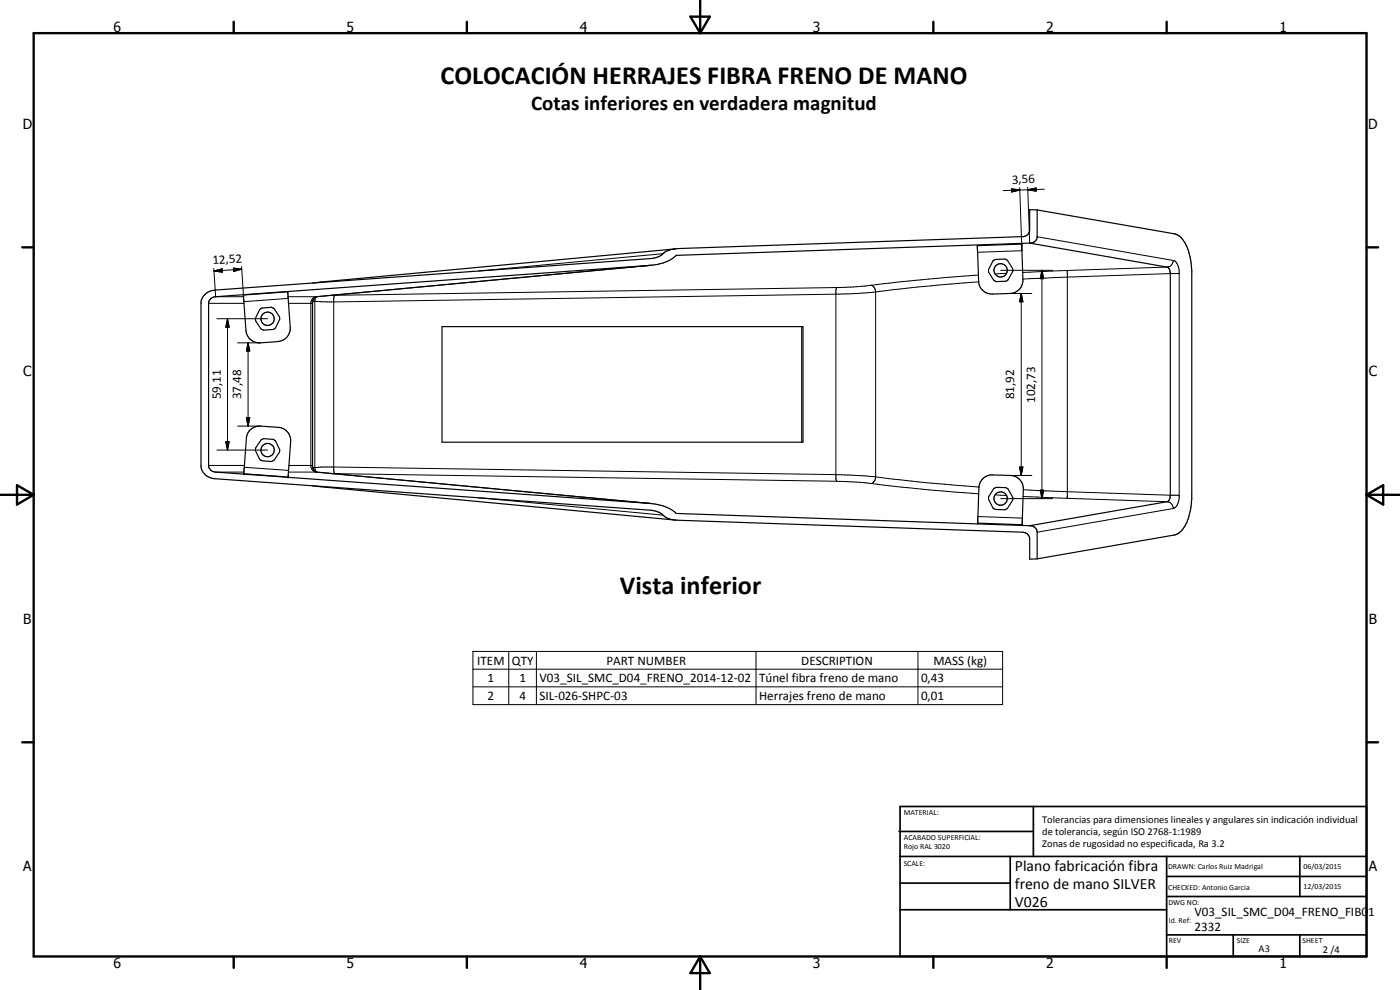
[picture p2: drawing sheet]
<svg xmlns="http://www.w3.org/2000/svg" width="420mm" height="297mm" viewBox="0 0 420 297" stroke-linecap="round" stroke-linejoin="round" font-family="sans-serif">
<g fill="none" stroke="#000" stroke-width=".35">
<path d="M195.4 79.6l-100.6 9.5-.6 .5-.4 1.2v49.1a1.7 1.7 0 0 0 1.2 1.7l100.4 9.5M202.7 74.7l-108.9 10.2M293.3 73.7l13.4-.5 .3 10.7a3.9 3.9 0 0 1-3.9 4.2l-5.3 .1a4 4 0 0 1-4.1-3.8zM298 78.3l.7-.4 2.9-.2 .7 .4 1.6 2.5v.4v.4l-1.4 2.5-.6 .5-2.9 .1-.8-.4-1.5-2.4v-.5zM309 72.9l41.3 7.2a1.76 1.76 0 0 1 .9 2v66.5a1.76 1.76 0 0 1-.9 1.9l-41.3 7.2M309 72.9l-106.1 3.7a11.5 11.5 0 0 1-7.8 3l-130.4 9.4a2.12 2.12 0 0 0-2.1 2v48.7a2.1 2.1 0 0 0 2.1 1.9l131.1 9.5a12 12 0 0 1 7.1 3l106.1 3.6M311.3 63v8a2.04 2.04 0 0 1-2.3 1.9M311.3 63l41.1 7.1a6.2 6.2 0 0 1 4.1 4.7l.8 3.1 .4 3v68.9a14.6 14.6 0 0 1-3.6 9.9l-1.7 .8-41.1 7.2M311.3 63l-2.3-.1v6.2a2.11 2.11 0 0 1-2.1 1.9l-103.7 3.6a6.9 6.9 0 0 0-5 2.2l-1.2 .5-1.9 .3-130.6 9.4a4.3 4.3 0 0 0-4.2 4v48.7a4.3 4.3 0 0 0 4.2 3.9l130.6 9.5a6.3 6.3 0 0 1 4.7 2.1l1.5 .6 1.9 .3 103.7 3.6a2.11 2.11 0 0 1 2.1 1.9v6.2l2.3-.1M77.9 92.9l.7-.5 2.9-.2 .7 .4 1.7 2.8v.4l-1.2 2.6-.7 .4-2.9 .3-.8-.4-1.6-2.8zM86.3 87.5l.8 10.7a4.1 4.1 0 0 1-3.7 4.3l-5.3 .4a4 4 0 0 1-4.3-3.8l-.7-10.6M132.7 98h108.3v34.7h-108.3z"/>
<path d="M240.6 98v34.7M75.1 128.9l1.2-.7 1.4-.4 5.8 .4a4 4 0 0 1 3.7 4.3l-.8 10.6-13.2-.9 .8-11.1 .5-1.4zM78.3 132l.8-.4 2.9 .2 .7 .5 1.2 2.6v.4l-1.7 2.8-.7 .4-2.9-.2-.7-.5-1.2-3zM93.8 145.8l108.9 10.2M294.9 143.7l.7-.6 1.4-.6 6.3 .2a4 4 0 0 1 3.8 4.1l-.4 10.6-13.3-.4 .4-10.7a3.7 3.7 0 0 1 1.1-2.6zM309 157.7a2.01 2.01 0 0 1 2.3 2v8"/>
<circle cx="80.3" cy="95.6" r="2.01"/>
<circle cx="300.3" cy="81.1" r="2"/>
<circle cx="80.3" cy="135" r="2"/>
<circle cx="300.3" cy="149.6" r="2"/>
<circle cx="300.3" cy="149.5" r="3.6"/>
</g>
<g fill="none" stroke="#000" stroke-width=".3">
<path d="M303.6 56.6l2.5 .4-2.5 .6zM306 56.3l.7 18.9-13.3 .5M306.1 57l-5 .2M308.4 56.9l2.5-.5 .1 1zM308.4 56.9l-2.3 .1M308.4 56.2l.6 16.7M313.4 56.8l-5 .1M195.1 79.6l-100.2 9.4a1.94 1.94 0 0 0-1.6 1.7v49.3a1.94 1.94 0 0 0 1.6 1.6l100.2 9.4M199 76.1l-55.4 5.2M311.3 71l40.8 7.1M352.1 78.1a2.01 2.01 0 0 1-1.8 2l-30 1.1M352.1 78.1a3.3 3.3 0 0 1 1.8 3.2v68.1l-.2 1a2.91 2.91 0 0 1-1.6 2.2"/>
<path d="M62.6 91h10.6M64.2 80.6l.5 8.4h8.4M64.2 81.3l2.5-.7v1.1zM65.1 95.6h15.2M68.3 95.6l.5 2.6h-1zM68.3 95.6v39.4M70.1 80.4l2.4 .4-2.4 .6zM72.5 80l.6 8.5M72.5 80.8l-8.3 .5M86.4 89h8.6M86.5 89.5l-13.3 1M86.6 91h7.2"/>
<path d="M93.9 90.3l.6 .1M94.5 90.4v49.9M95 89l-.5 1.4M96.3 84.6l-.3 .2M99.6 88.6h.8M100.4 88.6l-.3 1.1v51.3l.3 1.1M251.1 86.3l-150.7 2.3M251.1 86.3l-.2 1v56.1l.2 1M261.4 85.6l-5.2 .5-5.1 .2M261.4 85.6l1.1 .8 .3 1v55.9l-.3 1-.5 .5-.6 .3M293.6 82.5l-19 1.6-13.2 1.5M293.7 84.6l-18.2 1.5-14.2 1.7-9.6 .5-151.6 2.3-5.6-.2"/>
<path d="M300.3 81.1h15.6M302.1 82l-3.4 .2M303.1 88.1h6.6M306.5 88.1l.5 2.5h-1zM306.5 88.1v54.6M312.7 81.1l.5 2.5h-1zM312.7 81.1v68.5M320.3 81.2l-13.4 .5M320.3 81.2v68.3M353.9 82.1l-46.9 1.6M71.3 102.9h6.8M74.5 102.9l.5 2.4h-1.1z"/>
<path d="M74.5 102.9v24.9M62.6 139.7h10.8M65.1 135h15.2M67.8 132.5h1l-.5 2.5zM71.3 127.8h6.9M73.9 125.3h1.1l-.5 2.5zM86.7 139.7h7.1M64.7 141.6h8.5M73.3 140.2l13.3 .9M86.6 141.6h8.4M94.5 140.3l.5 1.3M94.5 140.3l-.6 .1"/>
<path d="M94.5 140.3l5.6-.2 152.5 2.4 7.1 .3 17.7 2 16.4 1.3M96 145.9l.3 .1M99.6 142.1h.8M100.4 142.1l150.7 2.3M143.6 149.4l55.4 5.2M251.1 144.4l10.3 .7M261.4 145.1l17.4 1.9 14.9 1.2M293.5 155l13.3 .4M298.7 148.5l3.4 .2M300.3 149.6h15.6M303.3 142.7h6.4M306 140.1h1l-.5 2.6z"/>
<path d="M307 149l13.3 .5M307.1 146.9l46.8 1.7M312.2 147.1h1l-.5 2.5zM320.3 149.5l30 1a2.03 2.03 0 0 1 1.8 2.1M352.1 152.6l-40.8 7.1M141.9 195.5h159v15.9h-159zM152.7 195.5v15.9M161 195.5v15.9M226.9 195.5v15.9M275.5 195.5v15.9M141.9 200.8h159M141.9 206.1h159"/>
</g>
<g fill="#000">
<circle cx="73.2" cy="142.2" r=".18"/>
<circle cx="86.4" cy="143.1" r=".18"/>
<circle cx="293.4" cy="157" r=".18"/>
</g>
<g fill="none" stroke="#000" stroke-width=".71">
<path d="M10.1 9.9h400v277.1h-400zM70.1 6.5v3.4M140.1 6.5v3.4M207.2 5h5.8l-2.9 4.9zM210.1 0v9.9M280.1 6.5v3.4M350.1 6.5v3.4M6.7 74.2h3.4M410.1 74.2h3.5M.1 148.5h10M5.1 145.6l5 2.9-5 2.9zM410.1 148.5h10"/>
<path d="M410.1 148.5l5-2.9v5.8zM6.7 222.7h3.4M410.1 222.7h3.5M70.1 287v3.4M140.1 287v3.4M210.1 287v10M210.1 287l2.9 5h-5.8zM280.1 287v3.4M350.1 287v3.4"/>
</g>
<g fill="none" stroke="#000" stroke-width=".51">
<path d="M269.8 249.5h40.3M270.1 242h140v45h-140zM270.1 257h140M303.2 257v16M310.1 242v15M350.1 257v30M390.1 257v12M270.1 265h33.1M270.1 273h80M350.1 269h60M350.1 263h60M350.1 280.5h60"/>
<path d="M370.1 280.5v6.5M390.1 280.5v6.5"/>
</g>
<path d="M303.6 56.6l2.5 .4-2.5 .6zM308.4 56.9l2.5-.5 .1 1zM64.2 81.3l2.5-.7v1.1zM68.3 95.6l.5 2.6h-1zM70.1 80.4l2.4 .4-2.4 .6zM306.5 88.1l.5 2.5h-1zM312.7 81.1l.5 2.5h-1zM74.5 102.9l.5 2.4h-1.1zM67.8 132.5h1l-.5 2.5zM73.9 125.3h1.1l-.5 2.5zM306 140.1h1l-.5 2.6zM312.2 147.1h1l-.5 2.5z" fill="#000"/>
<g font-size="7.9">
<text x="132.2" y="25.3">COLOCACIÓN HERRAJES FIBRA FRENO DE MANO</text>
<text x="186" y="178.4">Vista inferior</text>
</g>
<text font-size="6.3" x="159.4" y="33">Cotas inferiores en verdadera magnitud</text>
<g font-size="4.7">
<text x="304.6" y="261.2">Plano fabricación fibra</text>
<text x="304.6" y="266.6">freno de mano SILVER</text>
<text x="304.6" y="272">V026</text>
</g>
<g font-size="4.2">
<text x="34" y="9.6">6</text>
<text x="104" y="9.6">5</text>
<text x="174" y="9.6">4</text>
<text x="244" y="9.6">3</text>
<text x="314" y="9.6">2</text>
<text x="384" y="9.6">1</text>
<text x="6.8" y="38.7">D</text>
<text x="410.6" y="38.7">D</text>
<text x="7" y="112.9">C</text>
<text x="410.8" y="112.9">C</text>
<text x="7" y="187.1">B</text>
<text x="410.8" y="187.1">B</text>
<text x="7" y="261.4">A</text>
<text x="410.8" y="261.4">A</text>
<text x="34" y="290.4">6</text>
<text x="104" y="290.4">5</text>
<text x="174" y="290.4">4</text>
<text x="244" y="290.4">3</text>
<text x="314" y="290.4">2</text>
<text x="384" y="290.4">1</text>
</g>
<g font-size="3.9">
<text x="303.7" y="55.1" transform="rotate(-2 303.7 55.1)">3,56</text>
<text x="63.8" y="79.3" transform="rotate(-3 63.8 79.3)">12,52</text>
<text x="66.2" y="119.8" transform="rotate(-90 66.2 119.8)">59,11</text>
<text x="72.4" y="119.8" transform="rotate(-90 72.4 119.8)">37,48</text>
<text x="304.4" y="119.8" transform="rotate(-90 304.4 119.8)">81,92</text>
<text x="310.6" y="120.9" transform="rotate(-90 310.6 120.9)">102,73</text>
<text x="143.2" y="199.4">ITEM</text>
<text x="153.6" y="199.4">QTY</text>
<text x="182" y="199.4">PART NUMBER</text>
<text x="240.5" y="199.4">DESCRIPTION</text>
<text x="280.1" y="199.5">MASS (kg)</text>
<text x="146.3" y="204.7">1</text>
<text x="155.9" y="204.7">1</text>
<text x="161.9" y="204.7">V03_SIL_SMC_D04_FRENO_2014-12-02</text>
<text x="227.8" y="204.8">Túnel fibra freno de mano</text>
<text x="276.4" y="204.7">0,43</text>
<text x="146.3" y="210">2</text>
<text x="155.9" y="210">4</text>
<text x="161.9" y="210">SIL-026-SHPC-03</text>
<text x="227.8" y="210.1">Herrajes freno de mano</text>
<text x="276.4" y="210">0,01</text>
<text x="358.5" y="275">V03_SIL_SMC_D04_FRENO_FIB01</text>
<text x="358.5" y="279.4">2332</text>
</g>
<g font-size="3.1">
<text x="312.7" y="246.8">Tolerancias para dimensiones lineales y angulares sin indicación individual</text>
<text x="312.7" y="250.4">de tolerancia, según ISO 2768-1:1989</text>
<text x="312.7" y="254">Zonas de rugosidad no especificada, Ra 3.2</text>
<text x="377.7" y="285.6">A3</text>
<text x="397" y="285.9">2 /4</text>
</g>
<g font-size="2.4">
<text x="271.2" y="244.4">MATERIAL:</text>
<text x="271.3" y="252">ACABADO SUPERFICIAL:</text>
<text x="271.3" y="254.6">Rojo RAL 3020</text>
<text x="271.2" y="259.7">SCALE:</text>
<text x="350.6" y="260.8">DRAWN: Carlos Ruiz Madrigal</text>
<text x="391.2" y="260.6">06/03/2015</text>
<text x="350.6" y="267">CHECKED: Antonio Garcia</text>
<text x="391.2" y="266.7">12/03/2015</text>
<text x="350.6" y="271.4">DWG NO:</text>
<text x="350.8" y="276.9">Id. Ref:</text>
<text x="350.8" y="282.8">REV</text>
<text x="371.2" y="282.9">SIZE</text>
<text x="390.9" y="282.9">SHEET</text>
</g>
</svg>
